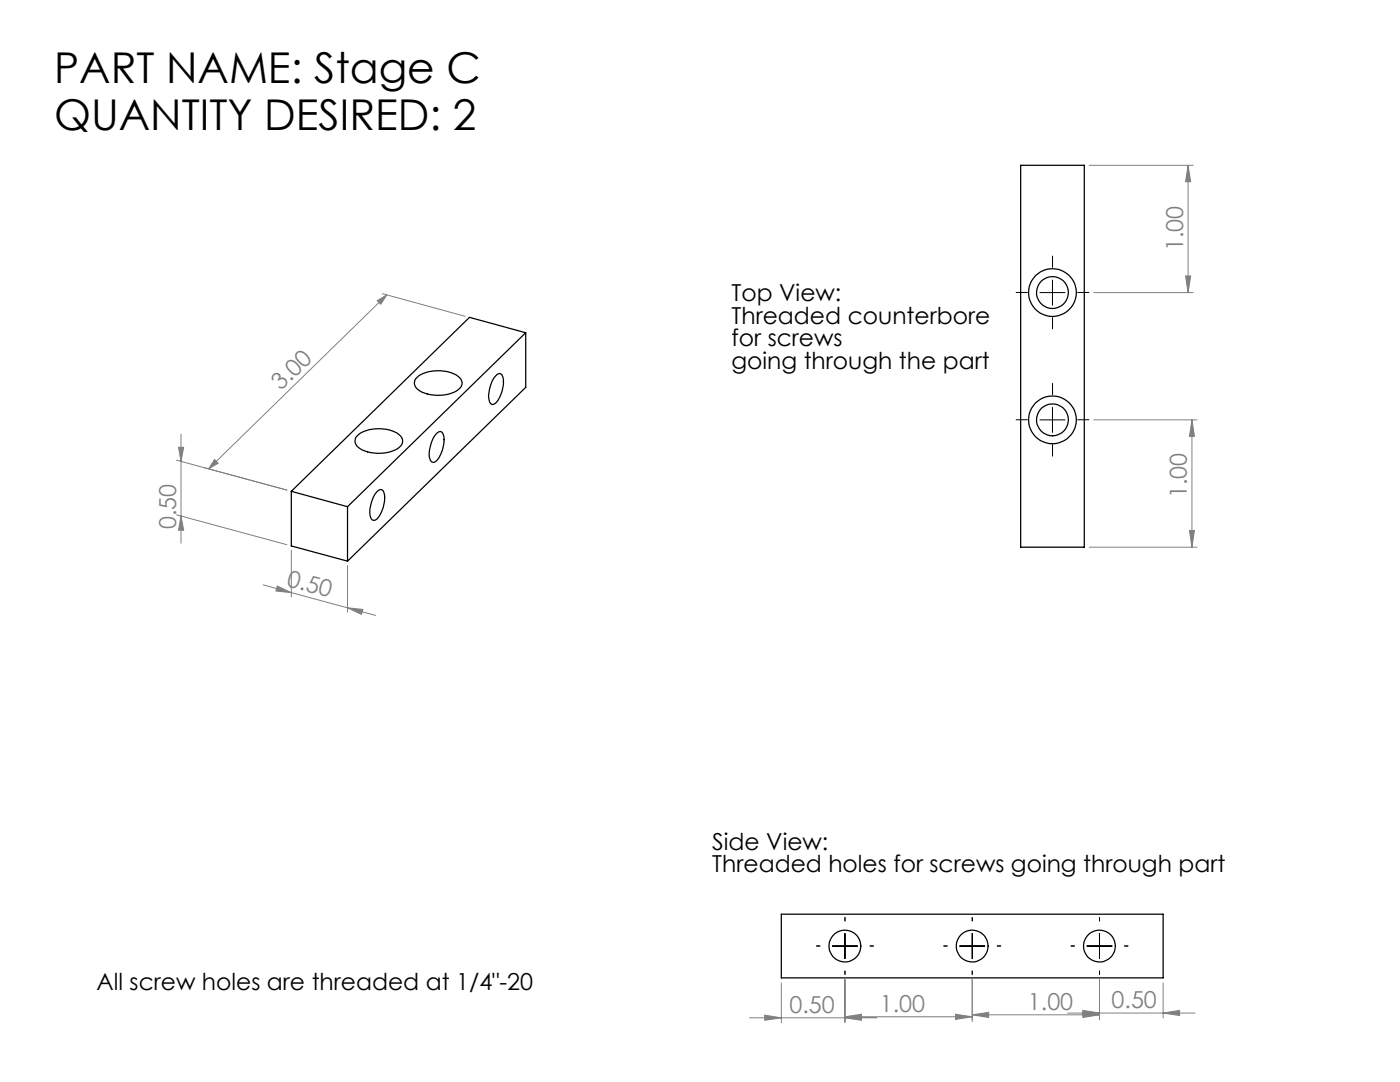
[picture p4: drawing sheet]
<svg xmlns="http://www.w3.org/2000/svg" width="279mm" height="216mm" viewBox="0 0 279 216" stroke-linecap="round" stroke-linejoin="round" font-family="sans-serif">
<g fill="none" stroke="#808080" stroke-width=".2">
<path d="M217.4 33h20.7M237.1 33v25.4M237.1 33l.5 3.3h-1zM76.3 58.6l16.5 4.5M77.2 58.8l-35.6 34.8M218.3 58.4h19.8M236.6 55.1h1l-.5 3.3zM75.3 60l1.9-1.2-1.2 1.9zM35.2 91.8l22.1 6-16.6-4.5M35.6 89.3h1.1l-.6 2.8zM36.1 86.6v21.8M42.8 91.7l.7 .7-1.9 1.2z"/>
<path d="M218.3 83.8h20.6M237.9 83.8v25.4M237.9 83.8l.5 3.3h-1zM35.2 102.7l22.1 6M36.1 102.9l.6 2.9h-1.1zM52.5 116.7l5.6 1.6M55.4 116.9l2.7 1.4-3-.4zM58.1 109.8v9.3M58.1 118.3l16.9 4.5M69.4 112.9v9.2M217.4 109.2h21.5M237.4 105.9h1l-.5 3.3z"/>
<path d="M69.4 121.3l3 .3-.3 1zM155.9 196.1v8M168.6 195.4v8.7M194 195.4v8.5M219.4 195.4v8.1M232.1 196.1v7M149.6 203.1h25.4M152.6 202.6l3.3 .5-3.3 .5zM168.6 203.1l3.3-.5v1zM168.6 202.9l3.3-.5v1zM168.6 202.9h25.4M190.7 202.4l3.3 .5-3.3 .5z"/>
<path d="M194 202.5l3.3-.5v1zM194 202.5h25.4M213.1 202.1h25.4M216.1 202l3.3 .5-3.3 .5zM216.1 201.6l3.3 .5-3.3 .5zM232.1 202.1l3.3-.5v1z"/>
</g>
<g fill="none" stroke="#000" stroke-width=".2" stroke-dasharray="15.2 1.3 1.3 1.3">
<path d="M205.1 58.4h-2.3M210.1 53.4v-2.3M215.1 58.4h2.2M210.1 78.8v-2.3M210.1 63.4v2.2M205.1 83.8h-2.3M210.1 88.8v2.2M215.1 83.8h2.2M163.6 188.8h-.6M168.6 183.8v-.7M168.6 193.8v.6M173.6 188.8h.7"/>
<path d="M189 188.8h-.6M194 183.8v-.7M194 193.8v.6M199 188.8h.7M214.4 188.8h-.6M219.4 183.8v-.7M219.4 193.8v.6M224.4 188.8h.7"/>
</g>
<path d="M207.5 58.4h5M210 55.9v5M207.5 83.8h5M210 81.3v5M166.1 188.8h5M168.6 186.3v5M191.5 188.8h5M194 186.3v5M216.9 188.8h5M219.4 186.3v5" fill="none" stroke="#000" stroke-width=".2"/>
<g fill="#808080">
<path d="M168.6 203.1l3.3-.5v1zM152.6 202.6l3.3 .5-3.3 .5zM190.7 202.4l3.3 .5-3.3 .5zM168.6 202.9l3.3-.5v1z"/>
<path d="M194 202.5l3.3-.5v1zM216.1 202l3.3 .5-3.3 .5zM216.1 201.6l3.3 .5-3.3 .5zM232.1 202.1l3.3-.5v1z"/>
<path d="M42.8 91.7l.7 .7-1.9 1.2zM75.3 60l1.9-1.2-1.2 1.9z"/>
<path d="M35.6 89.3h1.1l-.6 2.8zM36.1 102.9l.6 2.9h-1.1zM237.1 33l.5 3.3h-1zM236.6 55.1h1l-.5 3.3zM237.9 83.8l.5 3.3h-1zM237.4 105.9h1l-.5 3.3z"/>
<path d="M55.4 116.9l2.7 1.4-3-.4zM69.4 121.3l3 .3-.3 1z"/>
</g>
<g fill="none" stroke="#000" stroke-width=".25">
<path d="M203.7 33h12.7v76.2h-12.7zM83 75.6a6.9 6.9 0 0 1 6.7-1.3 3.1 3.1 0 0 1 2.5 2 2.6 2.6 0 0 1-2.2 2.2 7.9 7.9 0 0 1-6.6-.7l-.3-.3a1.47 1.47 0 0 1-.1-1.9zM99 75a.76 .76 0 0 1 .9-.5 .76 .76 0 0 1 .5 .9 6.1 6.1 0 0 1-1.7 5.2 .68 .68 0 0 1-1.1-.6 6.4 6.4 0 0 1 1.4-5zM104.9 66.4l-35.5 34.7M104.9 66.4l-11.2-3.1-35.6 34.7M104.9 66.4v10.9l-35.5 34.7M58.1 98l11.3 3.1M58.1 98v10.9l11.3 3.1M71.4 86.9a7.5 7.5 0 0 1 8.2-.2 1.54 1.54 0 0 1-.1 2.7 7.8 7.8 0 0 1-7.9-.1 1.5 1.5 0 0 1-.2-2.4zM75.5 97.9a.72 .72 0 0 1 .8-.2 .72 .72 0 0 1 .4 .8 6.1 6.1 0 0 1-1.7 5.2l-.2 .1a.9 .9 0 0 1-1-1 6.5 6.5 0 0 1 1.7-4.9zM87.1 86.5a.76 .76 0 0 1 .9-.4 .76 .76 0 0 1 .5 .9 6.1 6.1 0 0 1-1.6 5.1l-.3 .2a.9 .9 0 0 1-.9-1.1 6.9 6.9 0 0 1 1.4-4.7zM69.4 101.1v10.9"/>
<path d="M155.9 182.4h76.2v12.7h-76.2z"/>
<circle cx="210" cy="58.4" r="4.8"/>
<circle cx="210" cy="58.4" r="3.2"/>
<circle cx="210" cy="83.8" r="4.8"/>
<circle cx="210" cy="83.8" r="3.2"/>
<circle cx="168.6" cy="188.8" r="3.2"/>
<circle cx="194" cy="188.8" r="3.2"/>
<circle cx="219.4" cy="188.8" r="3.2"/>
</g>
<g font-size="8.5">
<text x="10.8" y="16.5">PART NAME: Stage C</text>
<text x="10.8" y="26">QUANTITY DESIRED: 2</text>
</g>
<g font-size="4.7" fill="#808080">
<text x="236.1" y="50.1" transform="rotate(-90 236.1 50.1)">1.00</text>
<text x="56.1" y="78.1" transform="rotate(-44 56.1 78.1)">3.00</text>
<text x="236.9" y="99.4" transform="rotate(-90 236.9 99.4)">1.00</text>
<text x="35.1" y="105.6" transform="rotate(-90 35.1 105.6)">0.50</text>
<text x="57.1" y="116.9" transform="rotate(15 57.1 116.9)">0.50</text>
<text x="157.6" y="202">0.50</text>
<text x="175.6" y="201.9">1.00</text>
<text x="205.1" y="201.5">1.00</text>
<text x="221.8" y="201.1">0.50</text>
</g>
<g font-size="4.7">
<text x="146" y="60.1">Top View:</text>
<text x="146" y="64.6">Threaded counterbore</text>
<text x="146" y="69.1">for screws</text>
<text x="146" y="73.7">going through the part</text>
<text x="142.1" y="169.5">Side View:</text>
<text x="142.1" y="174.1">Threaded holes for screws going through part</text>
<text x="19.3" y="197.5">All screw holes are threaded at 1/4&quot;-20</text>
</g>
</svg>
